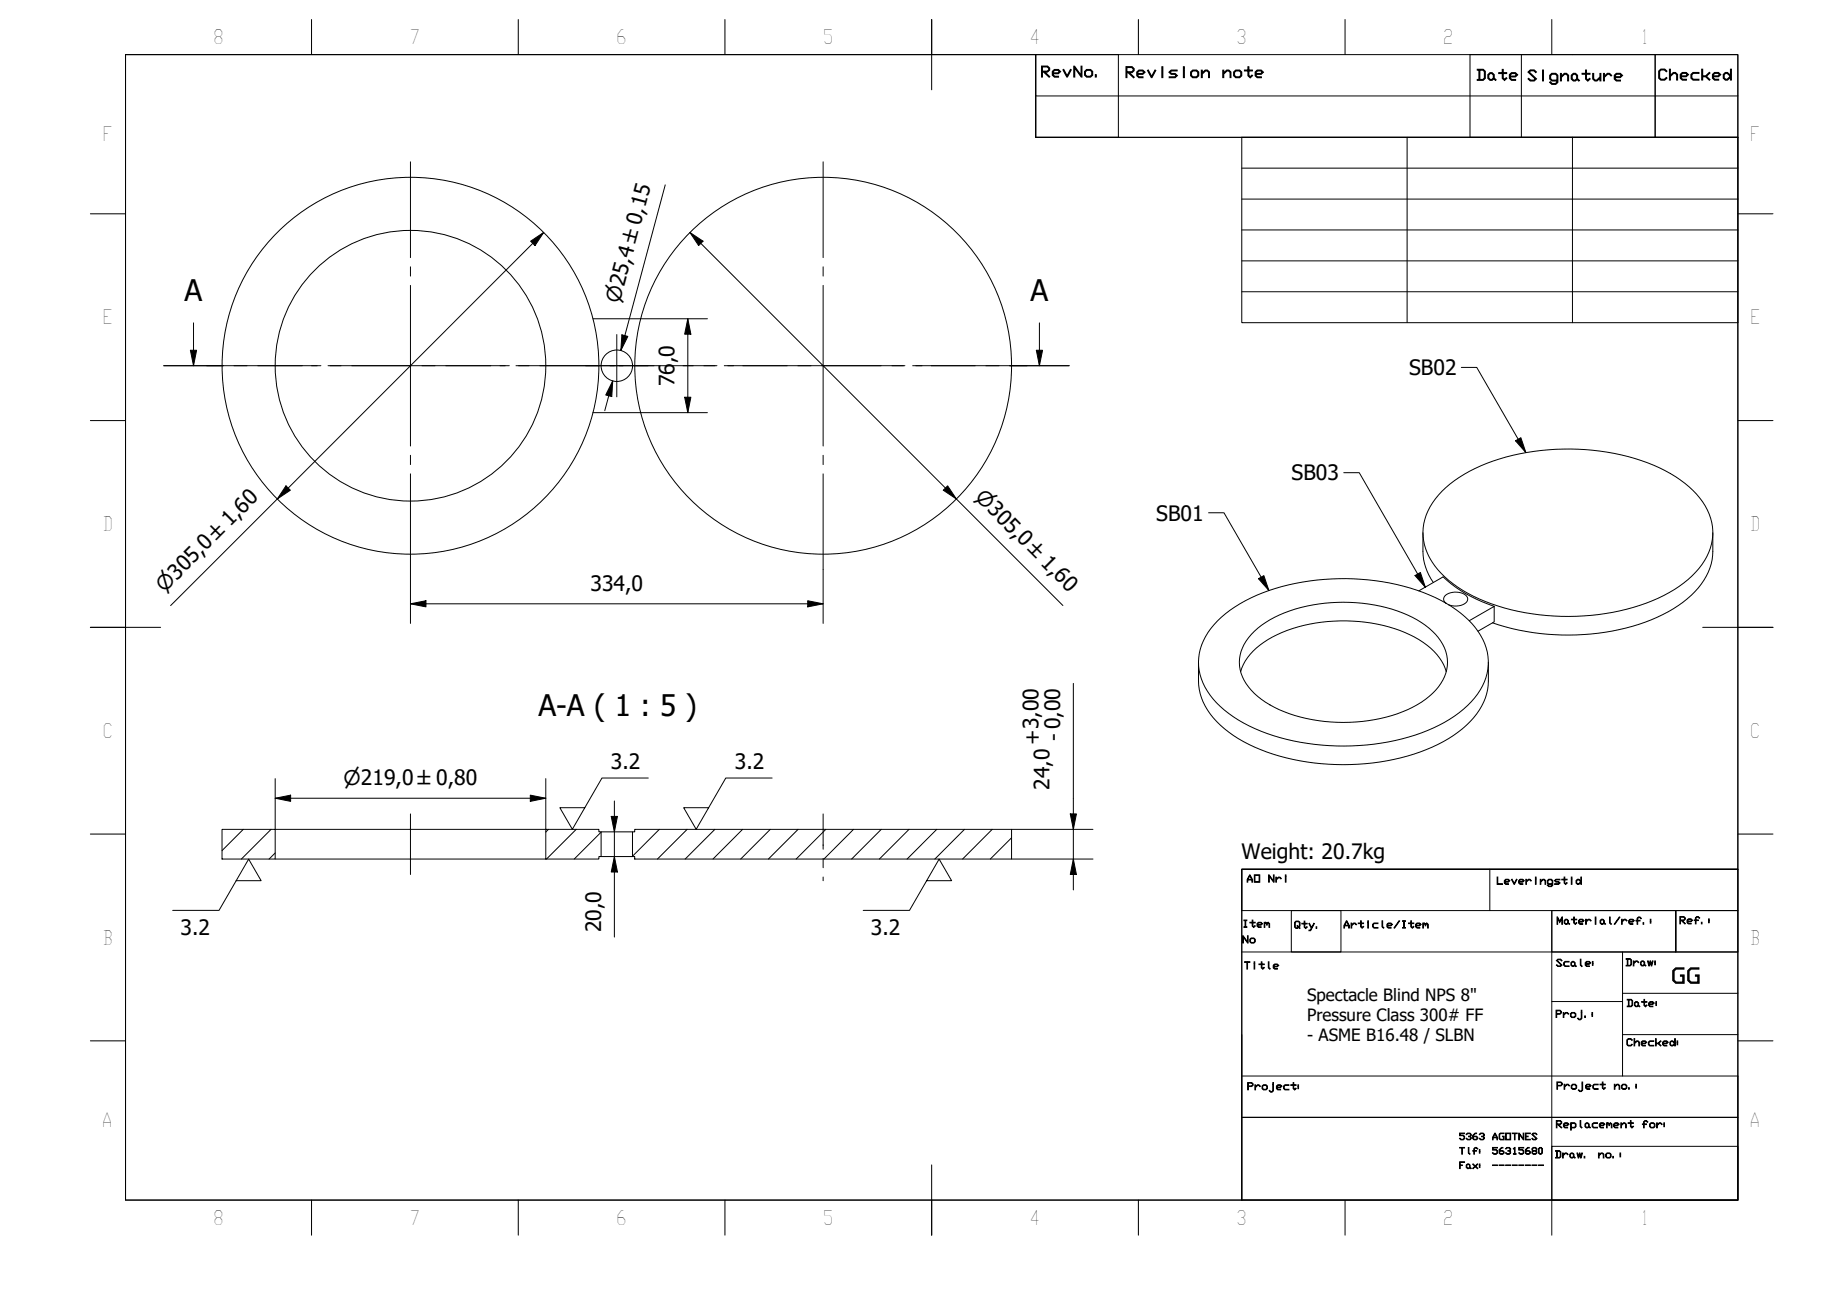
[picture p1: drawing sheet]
<svg xmlns="http://www.w3.org/2000/svg" width="297mm" height="210mm" viewBox="0 0 297 210" stroke-linecap="round" stroke-linejoin="round" font-family="sans-serif">
<!-- layer: Hatch (ISO) -->
<g fill="none" stroke="#000" stroke-width=".16">
<path d="M39.4 134.2l-3.5 3.5M43.9 134.2l-4.8 4.8M44.5 138l-.9 1M88.8 134.2l-.5 .5M93.3 134.2l-4.8 4.8M97.3 134.7l-4.3 4.3M106.7 134.2l-4.3 4.4M111.2 134.2l-4.8 4.8M115.7 134.2l-4.8 4.8M120.2 134.2l-4.8 4.8M124.7 134.2l-4.8 4.8M129.2 134.2l-4.8 4.8"/>
<path d="M133.7 134.2l-4.8 4.8M138.2 134.2l-4.8 4.8M142.7 134.2l-4.8 4.8M147.2 134.2l-4.9 4.8M151.6 134.2l-4.8 4.8M156.1 134.2l-4.8 4.8M160.6 134.2l-4.8 4.8M163.7 135.6l-3.4 3.4"/>
</g>
<!-- layer: Visible (ISO) -->
<g fill="none" stroke="#000" stroke-width=".16">
<path d="M96 51.6h7.7M96 66.8h7.7M233.4 79.5a25.2 25.2 0 0 1 13.8-6.3 37 37 0 0 1 22.3 3 14.5 14.5 0 0 1 7.2 7 8.7 8.7 0 0 1-2.2 9.4 23.7 23.7 0 0 1-12.4 6.3 37.1 37.1 0 0 1-24.5-2.9 13.9 13.9 0 0 1-6.8-7.1 8.9 8.9 0 0 1 2.6-9.4zM229.7 95.6l3.9-2.2a21.9 21.9 0 0 0 8.3 4.7M230.3 86.2a16 16 0 0 0 .3 5l.7 1.9 .7 1.2M234 97.6a.88 .88 0 0 1-.3-1 .88 .88 0 0 1 .8-.6 2.6 2.6 0 0 1 3 .7 1.1 1.1 0 0 1-1.1 1.3l-1 .1-.9-.2M277.3 86.2a15.9 15.9 0 0 1-.3 5.1 12.8 12.8 0 0 1-6.1 7.2 34.9 34.9 0 0 1-20.5 4.1 36.5 36.5 0 0 1-8.8-1.8M194 107.2a15.2 15.2 0 0 0 .3 5.1 12.9 12.9 0 0 0 6.2 7.2 35 35 0 0 0 20.5 4.1 29.1 29.1 0 0 0 15.7-5.7 10.3 10.3 0 0 0 4.2-7.7v-3M197.1 100.5a25.2 25.2 0 0 1 13.7-6.3 37 37 0 0 1 22.4 2.9 14.1 14.1 0 0 1 7.4 7.8 9 9 0 0 1-3 9.3 26 26 0 0 1-14.1 6.1 37.3 37.3 0 0 1-21.3-2.8 14.8 14.8 0 0 1-7.7-7.6 8.8 8.8 0 0 1 2.6-9.4zM200.8 108.7a10.1 10.1 0 0 1 5.9-6 26.7 26.7 0 0 1 22.3 .4 9.9 9.9 0 0 1 5.1 5.6M203.1 102.2a20.1 20.1 0 0 1 12.3-4.7 24.6 24.6 0 0 1 14.7 3.2 8.1 8.1 0 0 1 4.2 6.5 8.1 8.1 0 0 1-4.2 6.4 25.6 25.6 0 0 1-17.6 2.9 17.7 17.7 0 0 1-9.9-4.8 6.2 6.2 0 0 1 0-9zM237.8 100.5l4.1-2.4v2.5l-2.7 1.6"/>
<path d="M35.9 134.2h8.6v4.8h-8.6zM44.5 139h43.8M44.5 134.2h43.8M88.3 134.2h8.6v.4h.4v4h-.4v.4h-8.6zM97.3 138.6h5.1M97.3 134.6h5.1M102.7 134.2h61v4.8h-61v-.4h-.3v-4h.3z"/>
<circle cx="66.4" cy="59.2" r="30.5"/>
<circle cx="66.4" cy="59.2" r="21.9"/>
<circle cx="99.8" cy="59.2" r="2.55"/>
<circle cx="133.2" cy="59.2" r="30.5"/>
</g>
<!-- layer: Section Line (ISO) -->
<g fill="none" stroke="#000" stroke-width=".16">
<path d="M26.5 59.2h9.6M30.8 56.7h1l-.5 2.5zM31.3 52.3v6.9M37.9 59.2h2.1M41.7 59.2h9.7M53.1 59.2h2.1M56.9 59.2h9.7M68.3 59.2h2.1M72.2 59.2h9.6M83.5 59.2h2.1M87.4 59.2h9.6M98.7 59.2h2.1"/>
<path d="M102.6 59.2h9.6M114 59.2h2.1M117.8 59.2h9.6M129.2 59.2h2.1M133 59.2h9.6M144.4 59.2h2.1M148.2 59.2h9.7M159.6 59.2h2.1M163.4 59.2h9.7M167.8 56.7h1l-.5 2.5zM168.3 52.3v6.9"/>
</g>
<path d="M30.8 56.7h1l-.5 2.5zM167.8 56.7h1l-.5 2.5z" fill="#000"/>
<!-- layer: BOXES -->
<g fill="none" stroke="#000" stroke-width=".16">
<path d="M167.7 8.8v6.7h113.6M167.7 15.5v6.7h113.6M167.7 8.8h13.3v13.4h-13.3zM238 8.8h29.9v13.4h-29.9zM246.3 8.8v13.4M267.9 8.8h13.4v13.4h-13.4zM201 140.7h80.3h-80.3v6.7h80.3v-6.7v53.5h-80.3zM201 154.1h80.3M209 147.4h8.1v6.7h-8.1zM241.2 140.7v6.7M251.2 147.4h20.1v6.7v-6.7h10v6.7h-30.1zM251.2 147.4v46.8v-8.7h30.1v8.7"/>
<path d="M262.6 154.1v8h-11.4M201 174.1h80.3v6.7h-80.3v13.4M201 167.4v13.4h80.3v13.4M262.6 162.1v12M262.6 160.8h18.7M262.6 167.4h18.7M201 194.2h80.3"/>
</g>
<!-- layer: BORDER -->
<g fill="none" stroke="#000" stroke-width=".16">
<path d="M20.3 8.8h261v185.4h-261zM50.4 3.2v5.6M83.9 3.2v5.6M117.3 3.2v5.6M150.8 3.1v11.4M184.3 3.2v5.6M217.7 3.2v5.6M251.2 3.2v5.6M14.6 34.6h5.7M281.3 34.6h5.7M14.6 68.1h5.7M281.3 68.1h5.7"/>
<path d="M14.6 101.5h11.4M275.6 101.5h11.4M14.6 135h5.7M281.3 135h5.7M14.6 168.4h5.7M281.3 168.4h5.7M50.4 194.2v5.7M83.9 194.2v5.7M117.3 194.2v5.7M150.8 188.5v11.4M184.3 194.2v5.7M217.7 194.2v5.7"/>
<path d="M251.2 194.2v5.7"/>
</g>
<!-- layer: 0 -->
<path d="M20.3 8.8h147.4v13.4h113.6v118.5h-80.3v53.5h-180.7zM201 22.2h80.3v30h-80.3zM201 27.2h80.3M201 32.2h80.3M201 37.2h80.3M227.8 22.2v30M254.5 22.2v30M201 42.2h80.3M201 47.2h80.3" fill="none" stroke="#000" stroke-width=".16"/>
<!-- layer: Center Mark (ISO) -->
<g fill="none" stroke="#000" stroke-width=".16">
<path d="M66.4 26.2v15.5M133.2 26.2v15.5M33.4 59.2h15.5M50.5 59.2h1.4M53.4 59.2h26M66.4 43.2v1.5M66.4 46.2v26M80.9 59.2h1.5M83.9 59.2h15.5M94.8 59.2h10.1M99.8 54.1v10.1M100.2 59.2h5.7"/>
<path d="M110.6 59.2h5.1M117.2 59.2h1.5M120.2 59.2h26.1M133.2 43.2v1.5M133.2 46.2v26M147.7 59.2h1.5M150.7 59.2h15.5M66.4 73.7v1.5M66.4 76.7v15.5M133.2 73.7v1.5M133.2 76.7v15.5"/>
</g>
<!-- layer: Dimension (ISO) -->
<g fill="none" stroke="#000" stroke-width=".16">
<path d="M85.9 39l2.1-1.4-1.4 2.1zM88 37.6l-60.4 60.4M107.7 29.9l-7.2 26.8 .7-2.4M111.7 37.6l2.1 1.4-.7 .7zM111.7 37.6l60.4 60.4M100.7 54.2l.9 .2-1.1 2.3zM103.7 51.6h10.8M111.3 51.6l.5 2.5h-1zM111.3 51.6v15.2M46.3 78.6l.7 .7-2.1 1.5zM99.2 61.6l-.2 2.6-.9-.3zM99.2 61.6l-1.3 4.9"/>
<path d="M103.7 66.8h10.8M110.8 64.3h1l-.5 2.5zM153.4 78.6l1.4 2.2-2.1-1.5zM66.4 97.7l2.6-.5v1zM66.4 97.7h66.8M66.4 92.2v8.7M130.7 97.2l2.5 .5-2.5 .5zM133.2 92.2v8.7M173.7 110.6v33.4M44.5 129.2l2.5-.5v1zM44.5 129.2h43.8M44.5 126v8.2"/>
<path d="M85.8 128.7l2.5 .5-2.5 .5zM88.3 126v8.2M98.9 132.1h1l-.4 2.5zM99.5 138.6l.4 2.5h-1zM99.5 129.6v22.1M163.7 134.2h13.2M163.7 139h13.2M173.2 131.7h1l-.5 2.5zM173.7 139l.5 2.5h-1z"/>
</g>
<g fill="#000">
<path d="M85.9 39l2.1-1.4-1.4 2.1zM111.7 37.6l2.1 1.4-.7 .7zM100.7 54.2l.9 .2-1.1 2.3zM111.3 51.6l.5 2.5h-1zM46.3 78.6l.7 .7-2.1 1.5zM99.2 61.6l-.2 2.6-.9-.3zM110.8 64.3h1l-.5 2.5zM153.4 78.6l1.4 2.2-2.1-1.5zM66.4 97.7l2.6-.5v1zM130.7 97.2l2.5 .5-2.5 .5zM44.5 129.2l2.5-.5v1zM85.8 128.7l2.5 .5-2.5 .5z"/>
<path d="M98.9 132.1h1l-.4 2.5zM173.2 131.7h1l-.5 2.5zM99.5 138.6l.4 2.5h-1zM173.7 139l.5 2.5h-1z"/>
</g>
<!-- layer: Centerline (ISO) -->
<path d="M66.4 131.7v9.8M133.2 131.7v5.7M133.2 138.9v1.5M133.2 141.9v.6" fill="none" stroke="#000" stroke-width=".16"/>
<!-- layer: Symbol (ISO) -->
<path d="M236.5 59.5h2.5l8 13.8M217.5 76.5h2.5l10.7 18.6M245.3 71.3l.9-.5 .8 2.5zM195.6 83h2.5l7.3 12.6M203.7 93.7l.9-.5 .8 2.4zM229.1 93.1l.8-.4 .8 2.4zM104.9 125.9h-7.5l-4.8 8.3-2-3.5h4.1M125 125.9h-7.5l-4.8 8.3-2-3.5h4M38.2 142.5h4.1l-2.1-3.5-4.7 8.3h-7.5M150 142.5h4l-2-3.5-4.8 8.3h-7.5" fill="none" stroke="#000" stroke-width=".16"/>
<path d="M245.3 71.3l.9-.5 .8 2.5zM203.7 93.7l.9-.5 .8 2.4zM229.1 93.1l.8-.4 .8 2.4z" fill="#000"/>
<g font-size="4.8">
<text x="29.9" y="48.8">A</text>
<text x="166.8" y="48.8">A</text>
<text x="87.1" y="115.9">A-A ( 1 : 5 )</text>
</g>
<g font-size="3.4">
<text x="109.2" y="58.8" transform="rotate(-90 109.2 58.8)">,0</text>
<text x="109.2" y="62.5" transform="rotate(-90 109.2 62.5)">76</text>
<text x="228.1" y="60.7">SB02</text>
<text x="209.1" y="77.7">SB03</text>
<text x="187.2" y="84.2">SB01</text>
<text x="95.6" y="95.6">334,0</text>
<text x="171.7" y="119.9" transform="rotate(-90 171.7 119.9)">- 0,00</text>
<text x="98.9" y="124.4">3.2</text>
<text x="118.9" y="124.4">3.2</text>
<text x="168.2" y="120.5" transform="rotate(-90 168.2 120.5)">+3,00</text>
<text x="169.9" y="127.8" transform="rotate(-90 169.9 127.8)">24,0</text>
<text x="201" y="139">Weight: 20.7kg</text>
<text x="29.2" y="151.3">3.2</text>
<text x="97.3" y="150.9" transform="rotate(-90 97.3 150.9)">20,0</text>
<text x="141" y="151.3">3.2</text>
<text x="270.5" y="159.1">GG</text>
</g>
<g font-size="3.3">
<text x="100.3" y="49.2" transform="rotate(-75 100.3 49.2)">⌀25,4 ±0,15</text>
<text x="157.7" y="80.6" transform="rotate(45 157.7 80.6)">⌀305,0 ±1,60</text>
<text x="26.6" y="96" transform="rotate(-45 26.6 96)">⌀305,0 ±1,60</text>
<text x="55.6" y="127">⌀219,0 ±0,80</text>
</g>
<g font-size="3.2">
<text x="34.5" y="7.1">8</text>
<text x="66.3" y="7.1">7</text>
<text x="99.7" y="7.1">6</text>
<text x="133.2" y="7.1">5</text>
<text x="166.6" y="7.2">4</text>
<text x="200.1" y="7.1">3</text>
<text x="233.6" y="7.1">2</text>
<text x="265.6" y="7.1">1</text>
<text x="16.6" y="22.9">F</text>
<text x="283.3" y="22.9">F</text>
<text x="16.6" y="52.5">E</text>
<text x="283.3" y="52.5">E</text>
<text x="16.6" y="85.9">D</text>
<text x="283.3" y="85.9">D</text>
<text x="16.6" y="119.4">C</text>
<text x="283.3" y="119.4">C</text>
<text x="16.6" y="152.9">B</text>
<text x="283.3" y="152.9">B</text>
<text x="16.5" y="182.4">A</text>
<text x="283.2" y="182.4">A</text>
<text x="34.5" y="198.2">8</text>
<text x="66.3" y="198.2">7</text>
<text x="99.7" y="198.2">6</text>
<text x="133.2" y="198.2">5</text>
<text x="166.6" y="198.3">4</text>
<text x="200.1" y="198.2">3</text>
<text x="233.6" y="198.2">2</text>
<text x="265.6" y="198.2">1</text>
</g>
<g font-size="2.7">
<text x="211.6" y="161.9">Spectacle Blind NPS 8&quot;</text>
<text x="211.6" y="165.2">Pressure Class 300# FF</text>
<text x="211.6" y="168.5">- ASME B16.48 / SLBN</text>
</g>
<g font-size="2.4">
<text x="168.4" y="12.4">RevNo.</text>
<text x="182" y="12.5">Revision</text>
<text x="197.7" y="12.5">note</text>
<text x="238.9" y="13">Date</text>
<text x="247.1" y="13.1">Signature</text>
<text x="268.3" y="12.9">Checked</text>
</g>
<g font-size="1.6">
<text x="201.7" y="142.8">AO</text>
<text x="205.2" y="142.8">Nri</text>
<text x="242.2" y="143.1">Leveringstid</text>
<text x="251.9" y="149.6">Material/ref.:</text>
<text x="271.8" y="149.5">Ref.:</text>
<text x="201" y="150.1">Item</text>
<text x="201" y="152.6">No</text>
<text x="209.4" y="150.2">Qty.</text>
<text x="217.4" y="150.2">Article/Item</text>
<text x="201.3" y="156.8">Title</text>
<text x="251.8" y="156.4">Scale:</text>
<text x="263.1" y="156.3">Draw:</text>
<text x="251.7" y="164.7">Proj.:</text>
<text x="263.2" y="162.9">Date:</text>
<text x="263.2" y="169.3">Checked:</text>
<text x="201.8" y="176.4">Project:</text>
<text x="251.9" y="176.3">Project</text>
<text x="261.2" y="176.3">no.:</text>
<text x="251.8" y="182.5">Replacement</text>
<text x="265.7" y="182.5">for:</text>
<text x="251.6" y="187.4">Draw.</text>
<text x="258.6" y="187.4">no.:</text>
</g>
<g font-size="1.5">
<text x="236.1" y="184.4">5363 AGOTNES</text>
<text x="236.1" y="186.8">Tlf: 56315680</text>
<text x="236.1" y="189.1">Fax: --------</text>
</g>
</svg>
